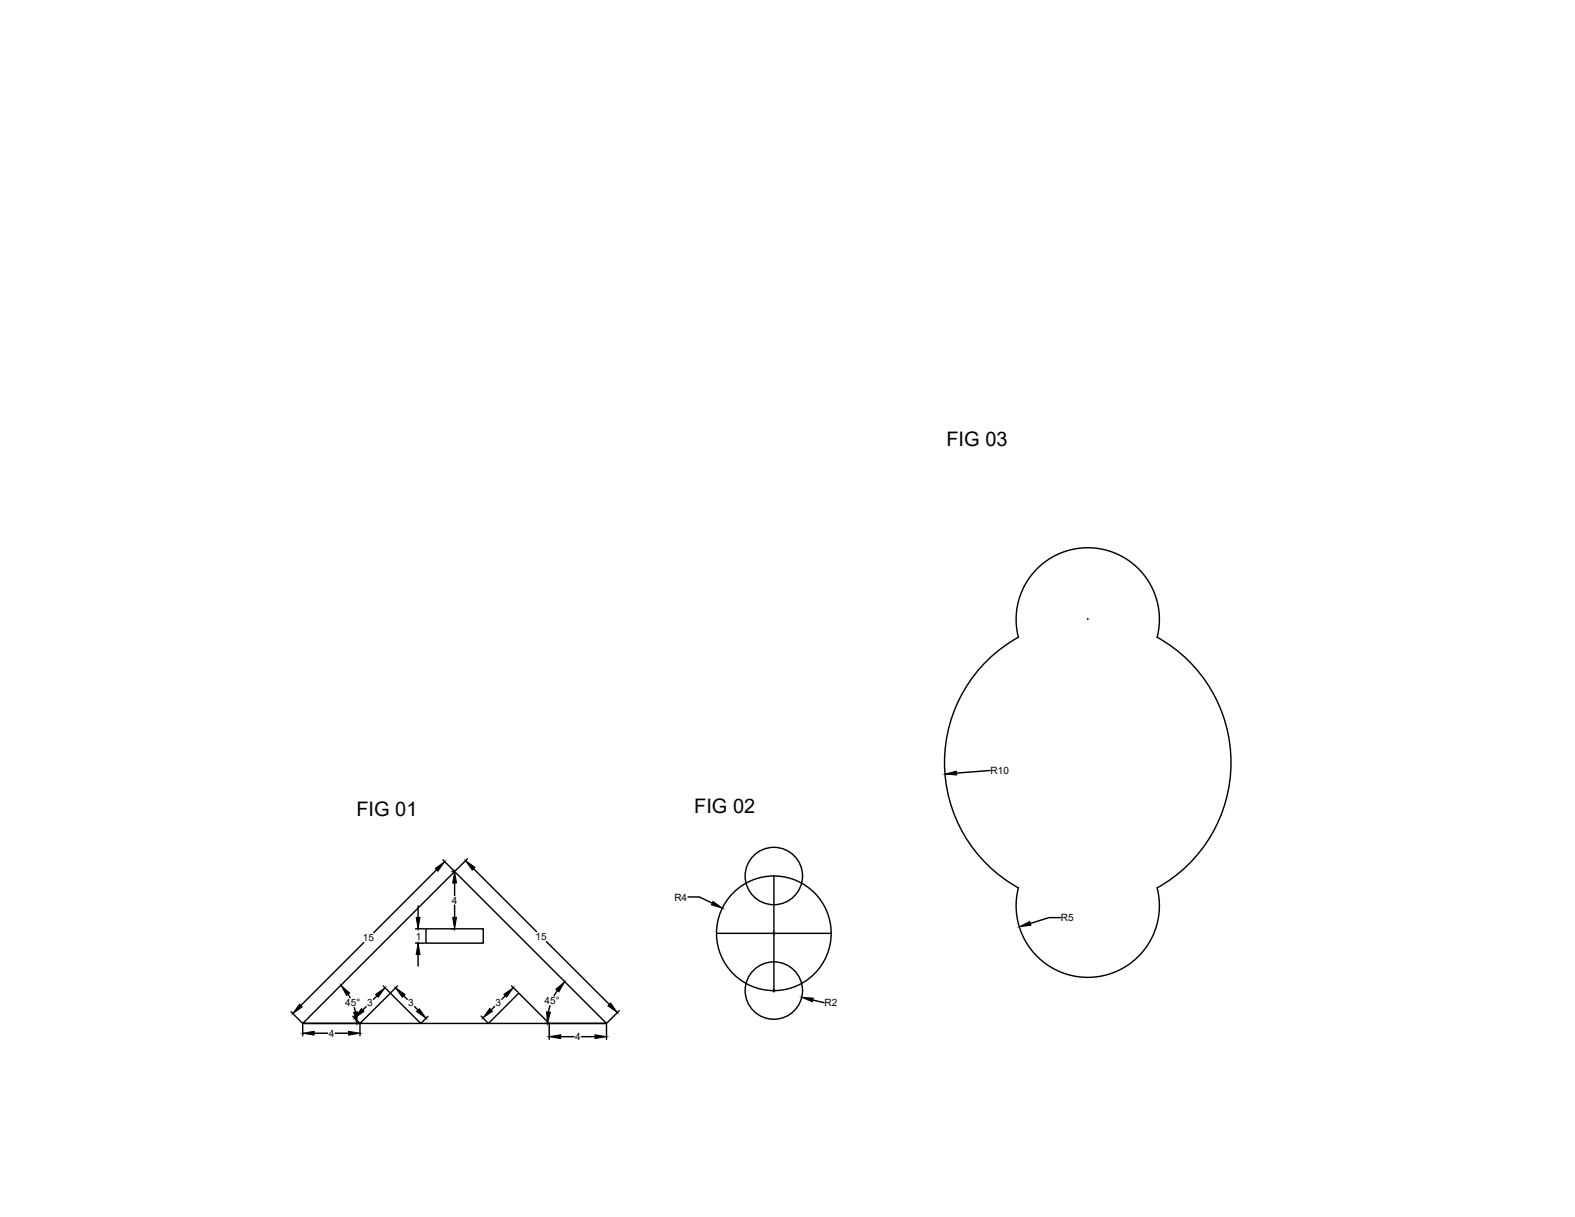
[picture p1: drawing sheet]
<svg xmlns="http://www.w3.org/2000/svg" width="279mm" height="216mm" viewBox="0 0 279 216" stroke-linecap="round" stroke-linejoin="round" font-family="sans-serif">
<!-- layer: 0 -->
<g fill="none" stroke="#000" stroke-width=".25">
<path d="M193 109.9h.1M205.3 113a25.4 25.4 0 0 1 0 44.5M205.3 113.1a12.7 12.7 0 0 0-12.3-15.9 12.7 12.7 0 0 0-12.3 15.8 25.4 25.4 0 0 0 0 44.5M175.6 136.7l-5.9 .5M77.4 154.3l-11.1 11.2M78.6 152.5l1.9 2M80.2 154.6h.3M80.6 156.6v2.2M82.9 152.4l-2.1 2.1M84 154.1l11.2 11.2M122 159.1h2.1l2.2 1.1M137.3 155.4v10.2h-10.2"/>
<path d="M180.7 157.5a12.7 12.7 0 0 0 12.3 15.9 12.7 12.7 0 0 0 12.3-15.9M51.6 179.5l2 2M61.7 176.4l.4 .6M62.9 178.8l.2 .7M64.5 167.2l-11.1 11.2M65 178.6l-.7 .6M66.9 176.7l-.6 .6M68 174.9l1.1 1.2M70.5 174.9l-1.1 1.2M71.6 176.7l.6 .6M73.5 178.6l.6 .6M73.7 164.8h1.7"/>
<path d="M73.7 167.3h1.7M74.2 160.7v2M74.2 169.3v2.1M75.6 164.8h10.1v2.5h-10.1zM80.2 164.8h.3M80.6 160.6v2.1M87.7 178.6l-.6 .6M89.6 176.6l-.6 .7M90.7 174.9l1.2 1.2M96.9 167l11.2 11.2M97.6 178.4l-.3 1.1M98.9 175.7l-.6 1"/>
<path d="M109.9 179.3l-2.2 2.2M137.1 165.6h.4M137.1 175.7h.4M137.3 165.4v.4M137.3 175.5v.5M144.2 177.4l2 .5M147.4 165.6h-10.1v10.1M188.1 162.8h-2l-3.3 1M53.7 181.6l26.9-27 27 27h-53.9h10.2l5.4-5.4 5.3 5.4M53.7 181.7v2M55.7 183.3h2.4M59.5 183.3h2.3"/>
<path d="M62.6 180.3l1.2 1.2M63.9 181.7v2M75.9 180.3l-1.1 1.2M85.4 180.3l1.1 1.2M86.7 181.6l5.3-5.4 5.4 5.4h10.2M96.6 181.6h.7M97.4 181.7v2.7M99.5 183.9h2.3M103.2 183.9h2.4M107.6 181.7v2.7"/>
<circle cx="137.3" cy="155.4" r="5.1"/>
<circle cx="137.3" cy="165.6" r="10.2"/>
<circle cx="137.3" cy="175.7" r="5.1"/>
</g>
<g fill="#000" stroke="#000" stroke-width=".18">
<path d="M167.7 137.3l2-.5v.7zM77.2 154.1l1.7-1.2-1.2 1.7zM80.6 154.6l.4 2h-.7zM82.6 152.7l1.7 1.2-.5 .5zM126.5 159.9l1.7 1.2-2-.6zM53.1 178.1l.5 .5-1.7 1.2zM60.5 174.8l1.5 1.4-.5 .4zM62.7 179.6l.7-.1-.1 2.1zM64.1 178.9l.5 .5-1.7 1.2zM66.6 176.4l1.7-1.2-1.2 1.7zM70.2 175.3l1.7 1.1-.5 .5zM73.8 162.7h.7l-.3 2.1z"/>
<path d="M74.2 167.3l.3 2h-.7zM73.9 179.4l.5-.4 1.2 1.6zM80.3 162.7h.7l-.4 2.1zM86.9 178.9l.5 .5-1.7 1.2zM89.4 176.4l1.7-1.2-1.2 1.7zM97 179.5l.6 .1-.5 2zM98.6 175.5l1.6-1.3-1.1 1.8zM107.8 178.4l.5-.5 1.2 1.7zM142.2 176.9l2.1 .2-.2 .6zM180.8 164.4l1.9-.9 .2 .6zM53.7 183.3l2-.3v.6zM61.8 183l2.1 .3-2.1 .3z"/>
<path d="M97.4 183.9l2.1-.3v.6zM105.6 183.6l2 .3-2 .3z"/>
</g>
<g font-size="3.5">
<text x="167.9" y="79.1">FIG 03</text>
<text x="63.2" y="144.8">FIG 01</text>
<text x="123.1" y="144.3">FIG 02</text>
</g>
<g font-size="1.8">
<text x="175.7" y="137.3">R10</text>
<text x="80.2" y="160.3">4</text>
<text x="119.6" y="159.8">R4</text>
<text x="64.4" y="167">15</text>
<text x="73.7" y="166.7">1</text>
<text x="95" y="166.8">15</text>
<text x="188.2" y="163.4">R5</text>
<text x="61.3" y="178.5">45° 3</text>
<text x="72.4" y="178.6">3</text>
<text x="87.9" y="178.5">3</text>
<text x="96.6" y="178.2">45°</text>
<text x="146.3" y="178.5">R2</text>
<text x="58.3" y="183.9">4</text>
<text x="102" y="184.5">4</text>
</g>
</svg>
